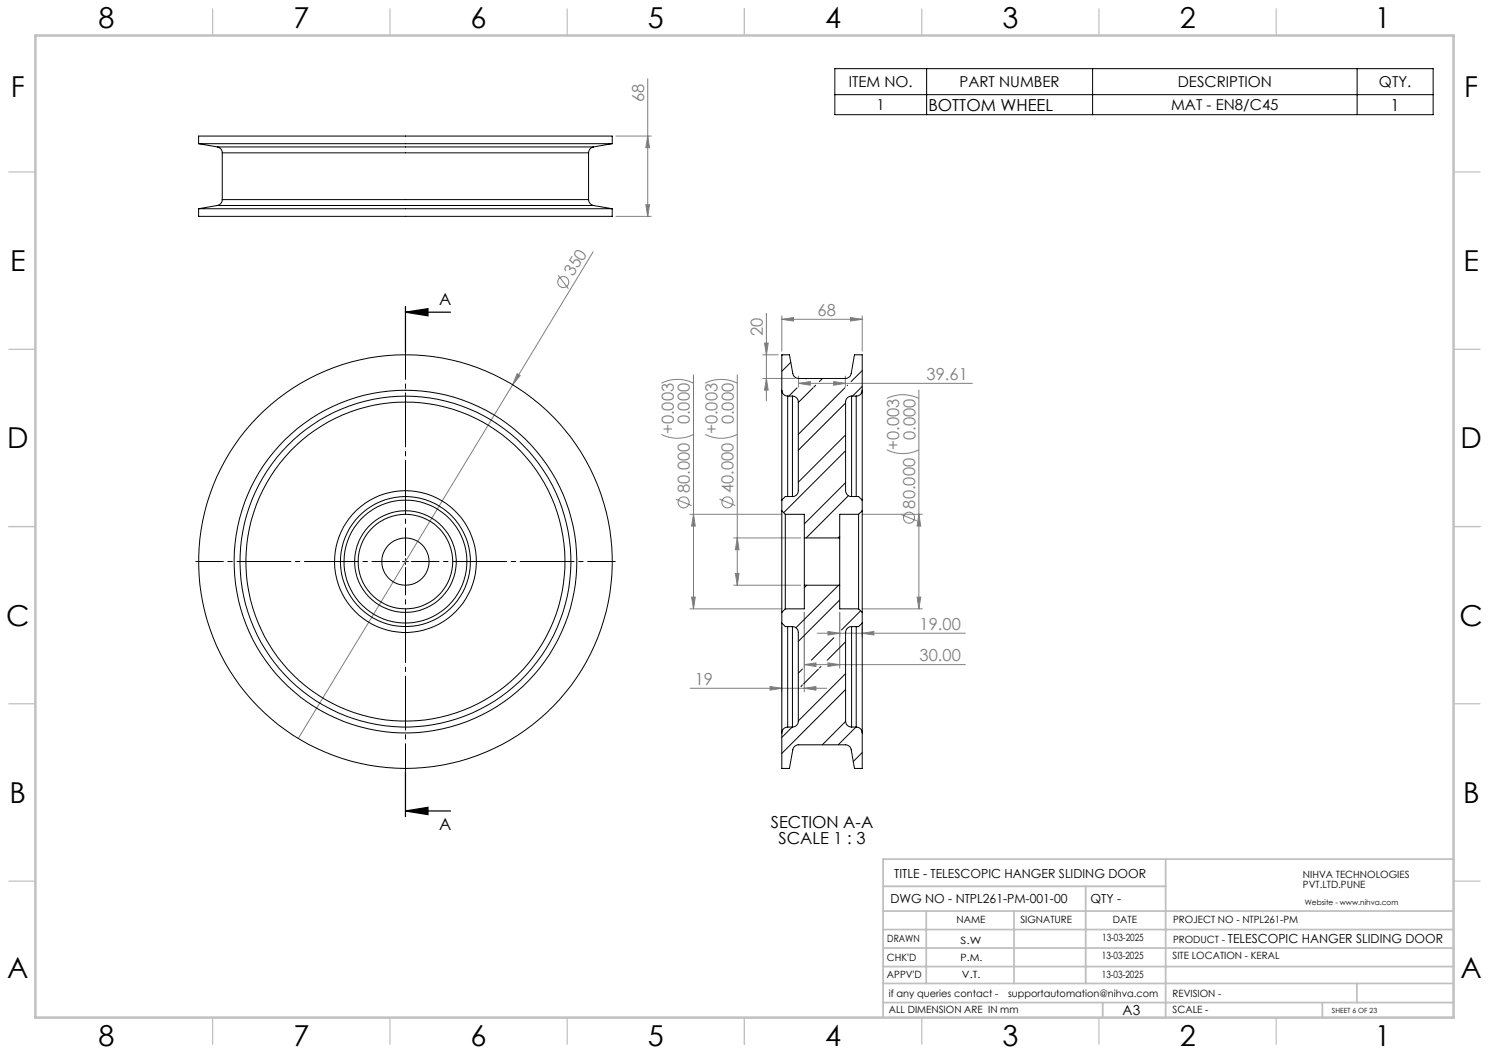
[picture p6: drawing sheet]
<svg xmlns="http://www.w3.org/2000/svg" width="420mm" height="297mm" viewBox="0 0 420 297" stroke-linecap="round" stroke-linejoin="round" font-family="sans-serif">
<g fill="none" stroke="#808080" stroke-width=".28">
<path d="M173.7 38.4h10M182.7 22.2v38.8M182.7 38.4l.5 3.3h-1zM182.2 57.7h1l-.5 3.3zM157.4 77.6l2.9 3.9M167.3 71l-22.7 37.5M173.7 61h10M215.7 96.8h1l-.5 3.3zM216.2 88.4v24.7M220.5 90.1l3.3-.5v1zM220.5 89.1v10M220.5 90.1h22.7"/>
<path d="M239.9 89.6l3.3 .5-3.3 .5zM243.2 89.1v10M144.6 108.5l-60.5 99.8M145.9 105.4l.8 .5-2.1 2.6zM186.5 108.1a9.9 9.9 0 0 1 9.1 0M195.6 105.7v66M198.9 108.1a9.9 9.9 0 0 1 9.1 0M208 105.7v59.4M215.2 106.7h9.1M215.2 100.1h4.3M216.2 106.7l.5 3.3h-1zM225.2 108.1l3.4-.5v1.1z"/>
<path d="M225.2 106.1v3M225.2 108.1h49.1M235.2 107.6l3.2 .5-3.2 .6zM238.4 106.1v3M250.2 112.4a10.2 10.2 0 0 1 9 0M259.2 110v61.7M186.5 122.6a10.2 10.2 0 0 0 9.1 0M198.9 122.6a10.2 10.2 0 0 0 9.1 0M250.2 126.9a9.9 9.9 0 0 0 9 0M190.6 140.8l4.5 1.8M194.6 145.1h25.9M195.6 145.1l.5 3.3h-1z"/>
<path d="M203 140.8l4.4 1.8M206.9 151.7h18.9M208 151.7l.5 3.3h-1.1zM243.2 145.1h17M254.2 145.1l4.4 1.8M259.2 145.1l.5 3.3h-1zM194.6 171.7h25.9M195.1 168.4h1l-.5 3.3zM206.9 165.1h18.9M207.4 161.7h1.1l-.5 3.4zM220.5 176.7v18.5M226.9 172.7v22.5"/>
<path d="M230.5 178.6h41.8M233.5 178.1l3.4 .5-3.4 .5zM236.9 172.7v15.8M243.2 178.6l3.3-.5v1zM243.2 171.7h17M243.2 176.7v2.9M258.7 168.4h1l-.5 3.3zM194.7 194.1h38.5M217.2 193.6l3.3 .5-3.3 .6zM226.9 194.1l3.3-.5v1.1zM226.9 187.5l3.3-.5v1zM226.9 187.5h45.4"/>
<path d="M233.5 187l3.4 .5-3.4 .5z"/>
<circle cx="158.9" cy="79.5" r="1.56"/>
<circle cx="192.8" cy="141.7" r="1.55"/>
<circle cx="205.2" cy="141.7" r="1.55"/>
<circle cx="256.4" cy="146" r="1.56"/>
</g>
<path d="M114.4 88l6.3-.9v2zM114.4 88h12.7M114.4 86.5v12.7M114.4 217.6v12.7M114.4 228.7l6.3-1v2.1zM114.4 228.7h12.7" fill="none" stroke="#000" stroke-width=".35"/>
<path d="M235.5 19.4h168.7v12.9h-168.7zM261.4 19.4v12.9M308.2 19.4v12.9M382.8 19.4v12.9M235.5 26.7h168.7M113.5 158.4h1.7M114.4 157.5v1.7" fill="none" stroke="#000" stroke-width=".28"/>
<path d="M112.7 158.4h-57.5M114.4 156.7v-57.5M116 158.4h57.5M114.4 160v57.5" fill="none" stroke="#000" stroke-width=".28" stroke-dasharray="15.2 1.3 1.3 1.3" stroke-dashoffset="7.4"/>
<g fill="none" stroke="#c0c0c0" stroke-width=".35">
<path d="M60 2.5v7.5M110 2.5v7.5M160 2.5v7.5M210 2.5v7.5M260 2.5v7.5M310 2.5v7.5M360 2.5v7.5M2.5 48.5h7.5M410 48.5h7.5M2.5 98.5h7.5M410 98.5h7.5M2.5 148.5h7.5"/>
<path d="M410 148.5h7.5M2.5 198.5h7.5M410 198.5h7.5M2.5 248.5h7.5M410 248.5h7.5M60 287v7.5M110 287v7.5M160 287v7.5M210 287v7.5M260 287v7.5M310 287v7.5M360 287v7.5"/>
</g>
<g fill="none" stroke="#c0c0c0" stroke-width=".5">
<path d="M249.1 257h160.9M249.1 250h79.7M261.3 257v20.4M286 257v20.4M306.2 250v27.4M328.8 242.3v44.7M410 242.3h-160.9v44.7M249.1 272.6h160.9M249.1 267.4h160.9M249.1 262.2h160.9M249.1 277.4h160.9M382.7 277.4v5.4"/>
<path d="M249.1 282.8h160.9M311 282.8v4.2M373 282.8v4.2"/>
</g>
<path d="M10 10h400v277h-400z" fill="none" stroke="#c0c0c0" stroke-width=".7"/>
<path d="M114.4 88l6.3-.9v2zM114.4 228.7l6.3-1v2.1z" fill="#000"/>
<g fill="#808080">
<path d="M145.9 105.4l.8 .5-2.1 2.6z"/>
<path d="M233.5 187l3.4 .5-3.4 .5zM226.9 187.5l3.3-.5v1z"/>
<path d="M216.2 106.7l.5 3.3h-1zM215.7 96.8h1l-.5 3.3z"/>
<path d="M195.6 145.1l.5 3.3h-1zM195.1 168.4h1l-.5 3.3zM259.2 145.1l.5 3.3h-1zM258.7 168.4h1l-.5 3.3z"/>
<path d="M208 151.7l.5 3.3h-1.1zM207.4 161.7h1.1l-.5 3.4z"/>
<path d="M217.2 193.6l3.3 .5-3.3 .6zM226.9 194.1l3.3-.5v1.1zM233.5 178.1l3.4 .5-3.4 .5zM243.2 178.6l3.3-.5v1z"/>
<path d="M220.5 90.1l3.3-.5v1zM239.9 89.6l3.3 .5-3.3 .5zM225.2 108.1l3.4-.5v1.1zM235.2 107.6l3.2 .5-3.2 .6z"/>
<path d="M182.7 38.4l.5 3.3h-1zM182.2 57.7h1l-.5 3.3z"/>
</g>
<g fill="none" stroke="#000" stroke-width=".28">
<path d="M56 40.5v-2.1h116.7v2.1M56 40.5h116.7M56 58.9h116.7M56 58.9v2.1h116.7v-2.1M56 40.5l5.3 .9M61.3 41.4a1.65 1.65 0 0 1 1.4 1.7M61.3 41.4h106.1M61.3 58h106.1M61.3 58l-5.3 .9M62.7 56.3a1.73 1.73 0 0 1-1.4 1.7M62.7 43.1h103.3M62.7 56.3h103.3"/>
<path d="M62.7 43.1v13.2M166 56.3a1.73 1.73 0 0 0 1.4 1.7M166 43.1v13.2M167.4 41.4a1.65 1.65 0 0 0-1.4 1.7M167.4 58l5.3 .9M172.7 40.5l-5.3 .9M220.5 110.1a1.69 1.69 0 0 0 1.7 1.6M220.5 110.1v-10h2.2l.9 5.2a1.73 1.73 0 0 0 1.6 1.4h13.2a1.73 1.73 0 0 0 1.7-1.4l.9-5.2h2.2v10M220.5 110.1v31M220.7 100.1l-.2 .2M222.2 111.7v28.3M222.2 111.7h1.3"/>
<path d="M223.1 102.2l-2.6 2.5M223.5 111.7a1.63 1.63 0 0 1 1.7 1.7v25a1.57 1.57 0 0 1-1.7 1.6M223.5 111.7v28.3M224.8 109.4l-2.3 2.3M227.5 106.7l-.1 .2M229.3 109.4l-4.1 4.1M230.1 108.7l-.5 .5M232 106.7l-.9 .9M238.3 109.4l-13.1 13.1M238.5 113.7l-13.3 13.3M239.1 108.7l-.1 .1M240.2 111.7a1.69 1.69 0 0 0-1.7 1.7v25a1.63 1.63 0 0 0 1.7 1.6"/>
<path d="M240.2 111.7v28.3M240.2 111.7h1.3M241.5 111.7v28.3M243.2 104.5l-3.1 3.1M243.2 109l-2.7 2.7M243.2 110.1a1.69 1.69 0 0 1-1.7 1.6M243.2 110.1v31M238.5 122.7l-13.3 13.3M238.5 136.1l-11.6 11.7M238.5 127.1l-17.4 17.5M239.3 139.8l-11.9 11.9M220.5 144.1v28.6"/>
<path d="M220.5 141.1v3M220.5 144.1l1 1M221.5 145.1v26.6M221.5 145.1h5.4v6.6M223.5 140h-2l-1 1.1M226.9 151.7v13.4M226.9 151.7h10M236.9 151.3l-.5 .4M236.9 151.7v13.4M240.2 140h2l1 1.1M242.2 145.1v26.6M242.2 145.1h-5.3v6.6"/>
<path d="M243.2 144.1v28.6M243.2 141.1v3M243.2 144.1l-1 1M220.5 175.7v31M220.5 172.7v3M220.5 175.7l1 1h2M221.5 171.7l-1 1M222.2 176.7v28.4M223.5 176.7a1.63 1.63 0 0 1 1.7 1.7v25a1.63 1.63 0 0 1-1.7 1.7M223.5 176.7v28.4M226.9 165.1v6.6h-5.4M226.9 165.1h10"/>
<path d="M227.5 165.1l-.6 .7M235.2 179.9l-6.4 6.3M236.5 165.1l-12 12M236.9 169.2l-11.7 11.7M236.9 165.1v6.6h5.3M240.2 176.7a1.69 1.69 0 0 0-1.7 1.7v25a1.69 1.69 0 0 0 1.7 1.7M240.2 176.7v28.4M241.5 176.7v28.4M242.2 171.7l1 1M242.7 172.3l-5.4 5.4M243.2 175.7v31M243.2 172.7v3"/>
<path d="M243.2 175.7l-1 1h-2M226.3 188.7l-1.1 1.2M226.3 193.2l-.4 .4M230.8 188.7l-4.1 4.2M231.6 188l-.4 .4M238.5 190l-13.3 13.3M238.5 181l-5.2 5.2M238.5 194.5l-18 18M220.5 206.7v10h2.2l.9-5.2a1.65 1.65 0 0 1 1.6-1.4h13.2a1.65 1.65 0 0 1 1.7 1.4l.9 5.2h2.2v-10M222.2 205.1a1.69 1.69 0 0 0-1.7 1.6M222.2 205.1h1.3M223.4 205.1l-2.9 2.9"/>
<path d="M238.5 203.5l-6.5 6.6M240.2 205.1h1.3M241.4 205.1l-5 5M241.5 205.1a1.69 1.69 0 0 1 1.7 1.6M243.2 212.3l-2.5 2.5"/>
<circle cx="114.3" cy="158.4" r="20"/>
<circle cx="114.3" cy="158.4" r="13.3"/>
<circle cx="114.4" cy="158.4" r="46.7"/>
<circle cx="114.4" cy="158.4" r="6.7"/>
<circle cx="114.4" cy="158.4" r="48.3"/>
<circle cx="114.4" cy="158.4" r="45"/>
<circle cx="114.4" cy="158.4" r="17.3"/>
<circle cx="114.4" cy="158.4" r="58.3"/>
<circle cx="114.4" cy="158.4" r="18.3"/>
<circle cx="114.4" cy="158.4" r="14.3"/>
</g>
<g font-size="8.1">
<text x="27.8" y="8">8</text>
<text x="82.8" y="8">7</text>
<text x="132.8" y="8">6</text>
<text x="182.8" y="8">5</text>
<text x="232.8" y="8">4</text>
<text x="282.8" y="8">3</text>
<text x="332.8" y="8">2</text>
<text x="387.8" y="8">1</text>
<text x="3" y="27.2">F</text>
<text x="413" y="27.2">F</text>
<text x="2.8" y="76.5">E</text>
<text x="412.8" y="76.5">E</text>
<text x="2" y="126.5">D</text>
<text x="412" y="126.5">D</text>
<text x="1.7" y="176.5">C</text>
<text x="411.7" y="176.5">C</text>
<text x="2.7" y="226.5">B</text>
<text x="412.7" y="226.5">B</text>
<text x="2" y="275.7">A</text>
<text x="412" y="275.7">A</text>
<text x="27.8" y="295">8</text>
<text x="82.8" y="295">7</text>
<text x="132.8" y="295">6</text>
<text x="182.8" y="295">5</text>
<text x="232.8" y="295">4</text>
<text x="282.8" y="295">3</text>
<text x="332.8" y="295">2</text>
<text x="387.8" y="295">1</text>
</g>
<g font-size="4.7" fill="#808080">
<text x="181.7" y="28.7" transform="rotate(-90 181.7 28.7)">68</text>
<text x="161.7" y="78.2" transform="rotate(-59 161.7 78.2)">350</text>
<text x="230.6" y="89">68</text>
<text x="215.2" y="94.8" transform="rotate(-90 215.2 94.8)">20</text>
<text x="261.4" y="107.1">39.61</text>
<text x="194.6" y="119.7" transform="rotate(-90 194.6 119.7)">0.000</text>
<text x="207" y="119.7" transform="rotate(-90 207 119.7)">0.000</text>
<text x="190.1" y="122.5" transform="rotate(-90 190.1 122.5)">+0.003</text>
<text x="202.4" y="122.5" transform="rotate(-90 202.4 122.5)">+0.003</text>
<text x="258.2" y="124" transform="rotate(-90 258.2 124)">0.000</text>
<text x="253.7" y="126.8" transform="rotate(-90 253.7 126.8)">+0.003</text>
<text x="194.6" y="139.1" transform="rotate(-90 194.6 139.1)">80.000</text>
<text x="206.9" y="139.1" transform="rotate(-90 206.9 139.1)">40.000</text>
<text x="258.1" y="143.4" transform="rotate(-90 258.1 143.4)">80.000</text>
<text x="259.4" y="177.6">19.00</text>
<text x="259.4" y="186.4">30.00</text>
<text x="196" y="193.1">19</text>
</g>
<g font-size="4.7">
<text x="261.9" y="31.2">BOTTOM WHEEL</text>
<text x="392.2" y="31.2">1</text>
<text x="123.8" y="85.9">A</text>
<text x="217.4" y="233.6">SECTION A-A</text>
<text x="123.8" y="234.1">A</text>
<text x="219.6" y="238.2">SCALE 1 : 3</text>
</g>
<g font-size="4.2">
<text x="239.4" y="24.5">ITEM NO.</text>
<text x="270.7" y="24.5">PART NUMBER</text>
<text x="332.2" y="24.5">DESCRIPTION</text>
<text x="389" y="24.5">QTY.</text>
<text x="247.3" y="31">1</text>
<text x="330.4" y="31">MAT - EN8/C45</text>
</g>
<text font-size="3.9" x="316.7" y="286.4">A3</text>
<g font-size="3.5">
<text x="252.2" y="247.7">TITLE - TELESCOPIC HANGER SLIDING DOOR</text>
<text x="251.2" y="254.8">DWG NO - NTPL261-PM-001-00</text>
<text x="307.6" y="254.8">QTY -</text>
<text x="346.3" y="266.1">TELESCOPIC HANGER SLIDING DOOR</text>
</g>
<g font-size="2.8">
<text x="367.5" y="247.7">NIHVA TECHNOLOGIES</text>
<text x="367.5" y="250.5">PVT.LTD.PUNE</text>
<text x="269.8" y="260.4">NAME</text>
<text x="287.8" y="260.4">SIGNATURE</text>
<text x="313.9" y="260.5">DATE</text>
<text x="330.9" y="260.5">PROJECT NO - NTPL261-PM</text>
<text x="250.3" y="265.7">DRAWN</text>
<text x="270.9" y="266.1">S.W</text>
<text x="310.9" y="265.5">13-03-2025</text>
<text x="330.9" y="266.1">PRODUCT -</text>
<text x="250.2" y="271.1">CHK'D</text>
<text x="250.2" y="275.8">APPV'D</text>
<text x="270.9" y="271.1">P.M.</text>
<text x="271.3" y="275.8">V.T.</text>
<text x="310.8" y="270.6">13-03-2025</text>
<text x="310.8" y="275.8">13-03-2025</text>
<text x="330.7" y="270.6">SITE LOCATION - KERAL</text>
<text x="250.7" y="281.1">if any queries contact -</text>
<text x="284.3" y="281.1">supportautomation@nihva.com</text>
<text x="330.7" y="281.1">REVISION -</text>
<text x="250.7" y="285.6">ALL DIMENSION ARE IN mm</text>
<text x="330.7" y="285.6">SCALE -</text>
</g>
<text font-size="2.1" x="368.1" y="255.1">Website - www.nihva.com</text>
<text font-size="2" x="375.7" y="285.6">SHEET 6 OF 23</text>
</svg>
